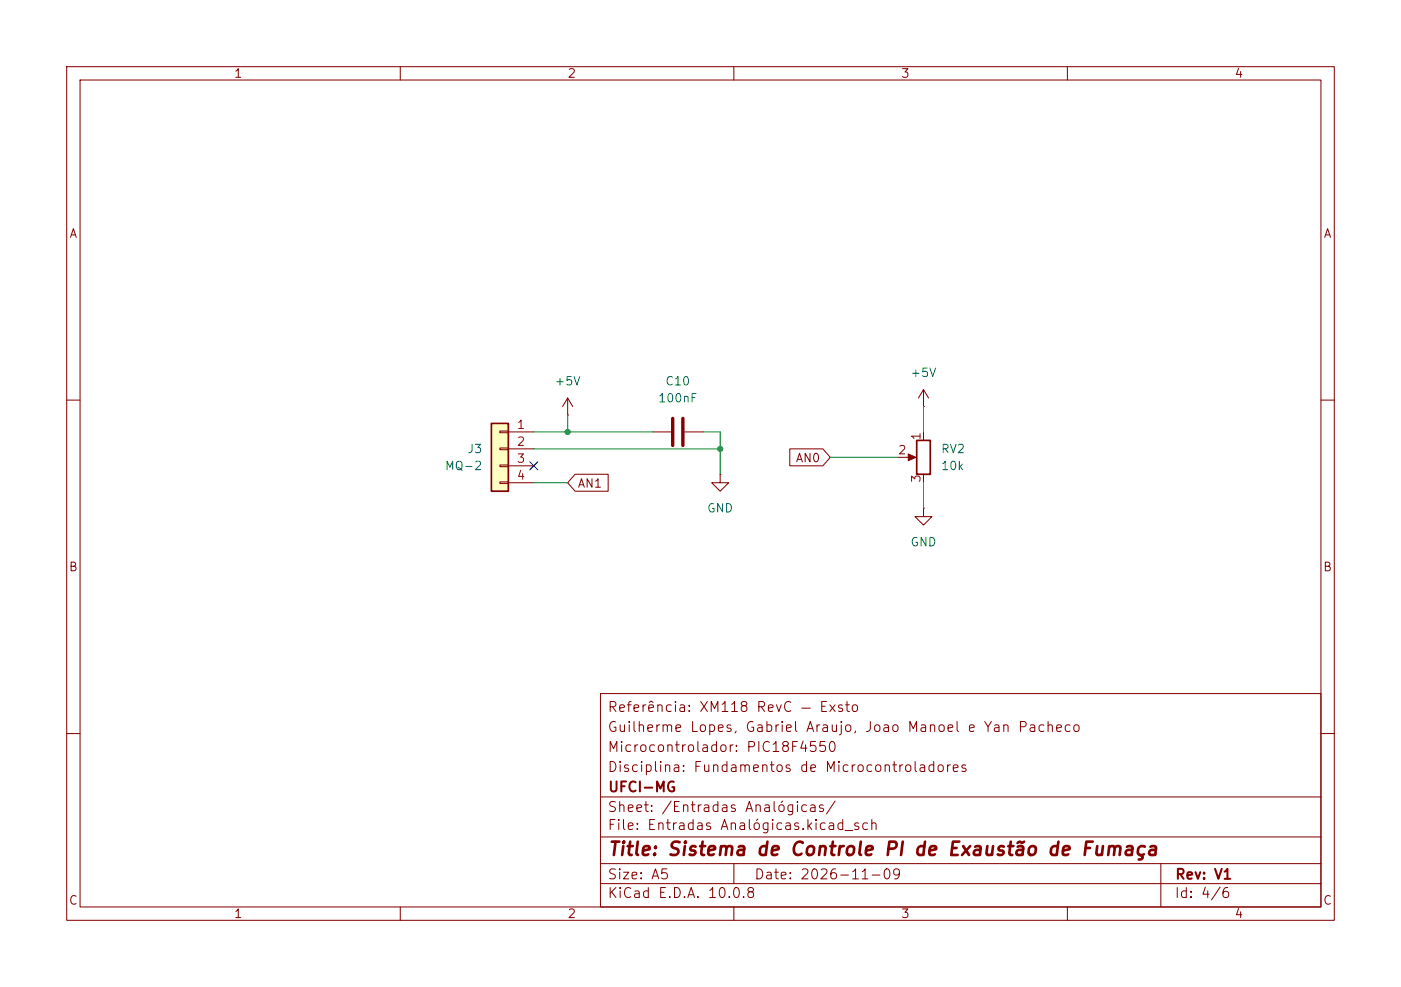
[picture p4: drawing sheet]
(kicad_sch
 (version 20260306)
 (generator "eeschema")
 (generator_version "10.0")
 (paper "A5")
 (title_block
  (title "Sistema de Controle PI de Exaustão de Fumaça")
  (date "2026-11-09")
  (rev "V1")
  (company "UFCI-MG")
  (comment 1 "Disciplina: Fundamentos de Microcontroladores")
  (comment 2 "Microcontrolador: PIC18F4550")
  (comment 3 "Guilherme Lopes, Gabriel Araujo, Joao Manoel e Yan Pacheco")
  (comment 4 "Referência: XM118 RevC — Exsto"))
 (lib_symbols
  (symbol "Connector_Generic:Conn_01x04"
   (pin_names
    (offset 1.016) (hide yes)) (exclude_from_sim no) (in_bom yes) (on_board yes)
   (in_pos_files yes)
   (duplicate_pin_numbers_are_jumpers no)
   (property "Reference" "J" (at 0 5.08 0) (show_name no) (do_not_autoplace no) (effects (font (size 1.27 1.27))))
   (property "Value" "Conn_01x04" (at 0 -7.62 0) (show_name no) (do_not_autoplace no) (effects (font (size 1.27 1.27))))
   (property "Footprint" "" (at 0 0 0) (show_name no) (do_not_autoplace no) (hide yes) (effects (font (size 1.27 1.27))))
   (property "Datasheet" "" (at 0 0 0) (show_name no) (do_not_autoplace no) (hide yes) (effects (font (size 1.27 1.27))))
   (property "Description" "Generic connector, single row, 01x04, script generated (kicad-library-utils/schlib/autogen/connector/)" (at 0 0 0) (show_name no) (do_not_autoplace no) (hide yes) (effects (font (size 1.27 1.27))))
   (symbol "Conn_01x04_1_1"
    (rectangle (start -1.27 3.81) (end 1.27 -6.35) (stroke (width 0.254) (type default)) (fill (type background)))
    (rectangle (start -1.27 2.667) (end 0 2.413) (stroke (width 0.1524) (type default)) (fill (type none)))
    (rectangle (start -1.27 0.127) (end 0 -0.127) (stroke (width 0.1524) (type default)) (fill (type none)))
    (rectangle (start -1.27 -2.413) (end 0 -2.667) (stroke (width 0.1524) (type default)) (fill (type none)))
    (rectangle (start -1.27 -4.953) (end 0 -5.207) (stroke (width 0.1524) (type default)) (fill (type none)))
    (pin passive line (at -5.08 2.54 0) (length 3.81) (name "Pin_1" (effects (font (size 1.27 1.27)))) (number "1" (effects (font (size 1.27 1.27)))))
    (pin passive line (at -5.08 0 0) (length 3.81) (name "Pin_2" (effects (font (size 1.27 1.27)))) (number "2" (effects (font (size 1.27 1.27)))))
    (pin passive line (at -5.08 -2.54 0) (length 3.81) (name "Pin_3" (effects (font (size 1.27 1.27)))) (number "3" (effects (font (size 1.27 1.27)))))
    (pin passive line (at -5.08 -5.08 0) (length 3.81) (name "Pin_4" (effects (font (size 1.27 1.27)))) (number "4" (effects (font (size 1.27 1.27))))))
   (embedded_fonts no))
  (symbol "Device:C"
   (pin_numbers (hide yes))
   (pin_names
    (offset 0.254)) (exclude_from_sim no) (in_bom yes) (on_board yes)
   (in_pos_files yes)
   (duplicate_pin_numbers_are_jumpers no)
   (property "Reference" "C" (at 0.635 2.54 0) (show_name no) (do_not_autoplace no) (effects (font (size 1.27 1.27)) (justify left)))
   (property "Value" "C" (at 0.635 -2.54 0) (show_name no) (do_not_autoplace no) (effects (font (size 1.27 1.27)) (justify left)))
   (property "Footprint" "" (at 0.9652 -3.81 0) (show_name no) (do_not_autoplace no) (hide yes) (effects (font (size 1.27 1.27))))
   (property "Datasheet" "" (at 0 0 0) (show_name no) (do_not_autoplace no) (hide yes) (effects (font (size 1.27 1.27))))
   (property "Description" "Unpolarized capacitor" (at 0 0 0) (show_name no) (do_not_autoplace no) (hide yes) (effects (font (size 1.27 1.27))))
   (symbol "C_0_1"
    (polyline (pts (xy -2.032 0.762) (xy 2.032 0.762)) (stroke (width 0.508) (type default)) (fill (type none)))
    (polyline (pts (xy -2.032 -0.762) (xy 2.032 -0.762)) (stroke (width 0.508) (type default)) (fill (type none))))
   (symbol "C_1_1"
    (pin passive line (at 0 3.81 270) (length 2.794) (name "" (effects (font (size 1.27 1.27)))) (number "1" (effects (font (size 1.27 1.27)))))
    (pin passive line (at 0 -3.81 90) (length 2.794) (name "" (effects (font (size 1.27 1.27)))) (number "2" (effects (font (size 1.27 1.27))))))
   (embedded_fonts no))
  (symbol "Device:R_Potentiometer"
   (pin_names
    (offset 1.016) (hide yes)) (exclude_from_sim no) (in_bom yes) (on_board yes)
   (in_pos_files yes)
   (duplicate_pin_numbers_are_jumpers no)
   (property "Reference" "RV" (at -4.445 0 90) (show_name no) (do_not_autoplace no) (effects (font (size 1.27 1.27))))
   (property "Value" "R_Potentiometer" (at -2.54 0 90) (show_name no) (do_not_autoplace no) (effects (font (size 1.27 1.27))))
   (property "Footprint" "" (at 0 0 0) (show_name no) (do_not_autoplace no) (hide yes) (effects (font (size 1.27 1.27))))
   (property "Datasheet" "" (at 0 0 0) (show_name no) (do_not_autoplace no) (hide yes) (effects (font (size 1.27 1.27))))
   (property "Description" "Potentiometer" (at 0 0 0) (show_name no) (do_not_autoplace no) (hide yes) (effects (font (size 1.27 1.27))))
   (property "Sim.Device" "R" (at 0 0 0) (show_name no) (do_not_autoplace no) (hide yes) (effects (font (size 1.27 1.27))))
   (property "Sim.Type" "POT" (at 0 0 0) (show_name no) (do_not_autoplace no) (hide yes) (effects (font (size 1.27 1.27))))
   (property "Sim.Pins" "1=r0 2=wiper 3=r1" (at 0 0 0) (show_name no) (do_not_autoplace no) (hide yes) (effects (font (size 1.27 1.27))))
   (symbol "R_Potentiometer_0_1"
    (rectangle (start 1.016 2.54) (end -1.016 -2.54) (stroke (width 0.254) (type default)) (fill (type none)))
    (polyline (pts (xy 1.143 0) (xy 2.286 0.508) (xy 2.286 -0.508) (xy 1.143 0)) (stroke (width 0) (type default)) (fill (type outline)))
    (polyline (pts (xy 2.54 0) (xy 1.524 0)) (stroke (width 0) (type default)) (fill (type none))))
   (symbol "R_Potentiometer_1_1"
    (pin passive line (at 0 3.81 270) (length 1.27) (name "1" (effects (font (size 1.27 1.27)))) (number "1" (effects (font (size 1.27 1.27)))))
    (pin passive line (at 3.81 0 180) (length 1.27) (name "2" (effects (font (size 1.27 1.27)))) (number "2" (effects (font (size 1.27 1.27)))))
    (pin passive line (at 0 -3.81 90) (length 1.27) (name "3" (effects (font (size 1.27 1.27)))) (number "3" (effects (font (size 1.27 1.27))))))
   (embedded_fonts no))
  (symbol "power:+5V"
   (power global)
   (pin_numbers (hide yes))
   (pin_names
    (offset 0) (hide yes)) (exclude_from_sim no) (in_bom yes) (on_board yes)
   (in_pos_files yes)
   (duplicate_pin_numbers_are_jumpers no)
   (property "Reference" "#PWR" (at 0 -3.81 0) (show_name no) (do_not_autoplace no) (hide yes) (effects (font (size 1.27 1.27))))
   (property "Value" "+5V" (at 0 3.556 0) (show_name no) (do_not_autoplace no) (effects (font (size 1.27 1.27))))
   (property "Footprint" "" (at 0 0 0) (show_name no) (do_not_autoplace no) (hide yes) (effects (font (size 1.27 1.27))))
   (property "Datasheet" "" (at 0 0 0) (show_name no) (do_not_autoplace no) (hide yes) (effects (font (size 1.27 1.27))))
   (property "Description" "Power symbol creates a global label with name \"+5V\"" (at 0 0 0) (show_name no) (do_not_autoplace no) (hide yes) (effects (font (size 1.27 1.27))))
   (symbol "+5V_0_1"
    (polyline (pts (xy -0.762 1.27) (xy 0 2.54)) (stroke (width 0) (type default)) (fill (type none)))
    (polyline (pts (xy 0 2.54) (xy 0.762 1.27)) (stroke (width 0) (type default)) (fill (type none)))
    (polyline (pts (xy 0 0) (xy 0 2.54)) (stroke (width 0) (type default)) (fill (type none))))
   (symbol "+5V_1_1"
    (pin power_in line (at 0 0 90) (length 0) (name "" (effects (font (size 1.27 1.27)))) (number "1" (effects (font (size 1.27 1.27))))))
   (embedded_fonts no))
  (symbol "power:GND"
   (power global)
   (pin_numbers (hide yes))
   (pin_names
    (offset 0) (hide yes)) (exclude_from_sim no) (in_bom yes) (on_board yes)
   (in_pos_files yes)
   (duplicate_pin_numbers_are_jumpers no)
   (property "Reference" "#PWR" (at 0 -6.35 0) (show_name no) (do_not_autoplace no) (hide yes) (effects (font (size 1.27 1.27))))
   (property "Value" "GND" (at 0 -3.81 0) (show_name no) (do_not_autoplace no) (effects (font (size 1.27 1.27))))
   (property "Footprint" "" (at 0 0 0) (show_name no) (do_not_autoplace no) (hide yes) (effects (font (size 1.27 1.27))))
   (property "Datasheet" "" (at 0 0 0) (show_name no) (do_not_autoplace no) (hide yes) (effects (font (size 1.27 1.27))))
   (property "Description" "Power symbol creates a global label with name \"GND\" , ground" (at 0 0 0) (show_name no) (do_not_autoplace no) (hide yes) (effects (font (size 1.27 1.27))))
   (symbol "GND_0_1"
    (polyline (pts (xy 0 0) (xy 0 -1.27) (xy 1.27 -1.27) (xy 0 -2.54) (xy -1.27 -1.27) (xy 0 -1.27)) (stroke (width 0) (type default)) (fill (type none))))
   (symbol "GND_1_1"
    (pin power_in line (at 0 0 270) (length 0) (name "" (effects (font (size 1.27 1.27)))) (number "1" (effects (font (size 1.27 1.27))))))
   (embedded_fonts no)))
 (junction
  (at 107.95 67.31)
  (diameter 0)
  (color 0 0 0 0))
 (junction
  (at 85.09 64.77)
  (diameter 0)
  (color 0 0 0 0))
 (no_connect
  (at 80.01 69.85))
 (wire
  (pts (xy 80.01 64.77) (xy 85.09 64.77))
  (stroke (width 0) (type default)))
 (wire
  (pts (xy 124.46 68.58) (xy 134.62 68.58))
  (stroke (width 0) (type default)))
 (wire
  (pts (xy 138.43 60.96) (xy 138.43 64.77))
  (stroke (width 0) (type default)))
 (wire
  (pts (xy 107.95 64.77) (xy 105.41 64.77))
  (stroke (width 0) (type default)))
 (wire
  (pts (xy 107.95 67.31) (xy 107.95 71.12))
  (stroke (width 0) (type default)))
 (wire
  (pts (xy 85.09 64.77) (xy 97.79 64.77))
  (stroke (width 0) (type default)))
 (wire
  (pts (xy 85.09 64.77) (xy 85.09 62.23))
  (stroke (width 0) (type default)))
 (wire
  (pts (xy 107.95 64.77) (xy 107.95 67.31))
  (stroke (width 0) (type default)))
 (wire
  (pts (xy 80.01 72.39) (xy 85.09 72.39))
  (stroke (width 0) (type default)))
 (wire
  (pts (xy 80.01 67.31) (xy 107.95 67.31))
  (stroke (width 0) (type default)))
 (wire
  (pts (xy 138.43 72.39) (xy 138.43 76.2))
  (stroke (width 0) (type default)))
 (global_label "AN0"
  (shape input)
  (at 124.46 68.58 180)
  (fields_autoplaced yes)
  (effects (font (size 1.27 1.27)) (justify right))
  (property "Intersheetrefs" "${INTERSHEET_REFS}" (at 117.8462 68.58 0) (hide yes) (show_name no) (do_not_autoplace no) (effects (font (size 1.27 1.27)) (justify right))))
 (global_label "AN1"
  (shape input)
  (at 85.09 72.39 0)
  (fields_autoplaced yes)
  (effects (font (size 1.27 1.27)) (justify left))
  (property "Intersheetrefs" "${INTERSHEET_REFS}" (at 91.7038 72.39 0) (hide yes) (show_name no) (do_not_autoplace no) (effects (font (size 1.27 1.27)) (justify left))))
 (symbol
  (lib_id "Device:C")
  (at 101.6 64.77 90)
  (unit 1)
  (body_style 1)
  (exclude_from_sim no)
  (in_bom yes)
  (on_board yes)
  (in_pos_files yes)
  (dnp no)
  (fields_autoplaced yes)
  (property "Reference" "C10" (at 101.6 57.15 90) (show_name no) (do_not_autoplace no) (effects (font (size 1.27 1.27))))
  (property "Value" "100nF" (at 101.6 59.69 90) (show_name no) (do_not_autoplace no) (effects (font (size 1.27 1.27))))
  (property "Footprint" "" (at 105.41 63.8048 0) (hide yes) (show_name no) (do_not_autoplace no) (effects (font (size 1.27 1.27))))
  (property "Datasheet" "" (at 101.6 64.77 0) (hide yes) (show_name no) (do_not_autoplace no) (effects (font (size 1.27 1.27))))
  (property "Description" "Unpolarized capacitor" (at 101.6 64.77 0) (hide yes) (show_name no) (do_not_autoplace no) (effects (font (size 1.27 1.27))))
  (pin "2")
  (pin "1"))
 (symbol
  (lib_id "power:+5V")
  (at 85.09 62.23 0)
  (unit 1)
  (body_style 1)
  (exclude_from_sim no)
  (in_bom yes)
  (on_board yes)
  (in_pos_files yes)
  (dnp no)
  (fields_autoplaced yes)
  (property "Reference" "#PWR036" (at 85.09 66.04 0) (hide yes) (show_name no) (do_not_autoplace no) (effects (font (size 1.27 1.27))))
  (property "Value" "+5V" (at 85.09 57.15 0) (show_name no) (do_not_autoplace no) (effects (font (size 1.27 1.27))))
  (property "Footprint" "" (at 85.09 62.23 0) (hide yes) (show_name no) (do_not_autoplace no) (effects (font (size 1.27 1.27))))
  (property "Datasheet" "" (at 85.09 62.23 0) (hide yes) (show_name no) (do_not_autoplace no) (effects (font (size 1.27 1.27))))
  (property "Description" "Power symbol creates a global label with name \"+5V\"" (at 85.09 62.23 0) (hide yes) (show_name no) (do_not_autoplace no) (effects (font (size 1.27 1.27))))
  (pin "1"))
 (symbol
  (lib_id "Device:R_Potentiometer")
  (at 138.43 68.58 0)
  (mirror y)
  (unit 1)
  (body_style 1)
  (exclude_from_sim no)
  (in_bom yes)
  (on_board yes)
  (in_pos_files yes)
  (dnp no)
  (property "Reference" "RV2" (at 140.97 67.3099 0) (show_name no) (do_not_autoplace no) (effects (font (size 1.27 1.27)) (justify right)))
  (property "Value" "10k" (at 140.97 69.8499 0) (show_name no) (do_not_autoplace no) (effects (font (size 1.27 1.27)) (justify right)))
  (property "Footprint" "" (at 138.43 68.58 0) (hide yes) (show_name no) (do_not_autoplace no) (effects (font (size 1.27 1.27))))
  (property "Datasheet" "" (at 138.43 68.58 0) (hide yes) (show_name no) (do_not_autoplace no) (effects (font (size 1.27 1.27))))
  (property "Description" "Potentiometer" (at 138.43 68.58 0) (hide yes) (show_name no) (do_not_autoplace no) (effects (font (size 1.27 1.27))))
  (property "Sim.Device" "R" (at 138.43 68.58 0) (hide yes) (show_name no) (do_not_autoplace no) (effects (font (size 1.27 1.27))))
  (property "Sim.Type" "POT" (at 138.43 68.58 0) (hide yes) (show_name no) (do_not_autoplace no) (effects (font (size 1.27 1.27))))
  (property "Sim.Pins" "1=r0 2=wiper 3=r1" (at 138.43 68.58 0) (hide yes) (show_name no) (do_not_autoplace no) (effects (font (size 1.27 1.27))))
  (pin "1")
  (pin "2")
  (pin "3"))
 (symbol
  (lib_id "power:GND")
  (at 138.43 76.2 0)
  (unit 1)
  (body_style 1)
  (exclude_from_sim no)
  (in_bom yes)
  (on_board yes)
  (in_pos_files yes)
  (dnp no)
  (fields_autoplaced yes)
  (property "Reference" "#PWR035" (at 138.43 82.55 0) (hide yes) (show_name no) (do_not_autoplace no) (effects (font (size 1.27 1.27))))
  (property "Value" "GND" (at 138.43 81.28 0) (show_name no) (do_not_autoplace no) (effects (font (size 1.27 1.27))))
  (property "Footprint" "" (at 138.43 76.2 0) (hide yes) (show_name no) (do_not_autoplace no) (effects (font (size 1.27 1.27))))
  (property "Datasheet" "" (at 138.43 76.2 0) (hide yes) (show_name no) (do_not_autoplace no) (effects (font (size 1.27 1.27))))
  (property "Description" "Power symbol creates a global label with name \"GND\" , ground" (at 138.43 76.2 0) (hide yes) (show_name no) (do_not_autoplace no) (effects (font (size 1.27 1.27))))
  (pin "1"))
 (symbol
  (lib_id "power:+5V")
  (at 138.43 60.96 0)
  (unit 1)
  (body_style 1)
  (exclude_from_sim no)
  (in_bom yes)
  (on_board yes)
  (in_pos_files yes)
  (dnp no)
  (fields_autoplaced yes)
  (property "Reference" "#PWR034" (at 138.43 64.77 0) (hide yes) (show_name no) (do_not_autoplace no) (effects (font (size 1.27 1.27))))
  (property "Value" "+5V" (at 138.43 55.88 0) (show_name no) (do_not_autoplace no) (effects (font (size 1.27 1.27))))
  (property "Footprint" "" (at 138.43 60.96 0) (hide yes) (show_name no) (do_not_autoplace no) (effects (font (size 1.27 1.27))))
  (property "Datasheet" "" (at 138.43 60.96 0) (hide yes) (show_name no) (do_not_autoplace no) (effects (font (size 1.27 1.27))))
  (property "Description" "Power symbol creates a global label with name \"+5V\"" (at 138.43 60.96 0) (hide yes) (show_name no) (do_not_autoplace no) (effects (font (size 1.27 1.27))))
  (pin "1"))
 (symbol
  (lib_id "Connector_Generic:Conn_01x04")
  (at 74.93 67.31 0)
  (mirror y)
  (unit 1)
  (body_style 1)
  (exclude_from_sim no)
  (in_bom yes)
  (on_board yes)
  (in_pos_files yes)
  (dnp no)
  (property "Reference" "J3" (at 72.39 67.3099 0) (show_name no) (do_not_autoplace no) (effects (font (size 1.27 1.27)) (justify left)))
  (property "Value" "MQ-2" (at 72.39 69.8499 0) (show_name no) (do_not_autoplace no) (effects (font (size 1.27 1.27)) (justify left)))
  (property "Footprint" "" (at 74.93 67.31 0) (hide yes) (show_name no) (do_not_autoplace no) (effects (font (size 1.27 1.27))))
  (property "Datasheet" "" (at 74.93 67.31 0) (hide yes) (show_name no) (do_not_autoplace no) (effects (font (size 1.27 1.27))))
  (property "Description" "Generic connector, single row, 01x04, script generated (kicad-library-utils/schlib/autogen/connector/)" (at 74.93 67.31 0) (hide yes) (show_name no) (do_not_autoplace no) (effects (font (size 1.27 1.27))))
  (pin "3")
  (pin "2")
  (pin "4")
  (pin "1"))
 (symbol
  (lib_id "power:GND")
  (at 107.95 71.12 0)
  (unit 1)
  (body_style 1)
  (exclude_from_sim no)
  (in_bom yes)
  (on_board yes)
  (in_pos_files yes)
  (dnp no)
  (fields_autoplaced yes)
  (property "Reference" "#PWR037" (at 107.95 77.47 0) (hide yes) (show_name no) (do_not_autoplace no) (effects (font (size 1.27 1.27))))
  (property "Value" "GND" (at 107.95 76.2 0) (show_name no) (do_not_autoplace no) (effects (font (size 1.27 1.27))))
  (property "Footprint" "" (at 107.95 71.12 0) (hide yes) (show_name no) (do_not_autoplace no) (effects (font (size 1.27 1.27))))
  (property "Datasheet" "" (at 107.95 71.12 0) (hide yes) (show_name no) (do_not_autoplace no) (effects (font (size 1.27 1.27))))
  (property "Description" "Power symbol creates a global label with name \"GND\" , ground" (at 107.95 71.12 0) (hide yes) (show_name no) (do_not_autoplace no) (effects (font (size 1.27 1.27))))
  (pin "1")))
